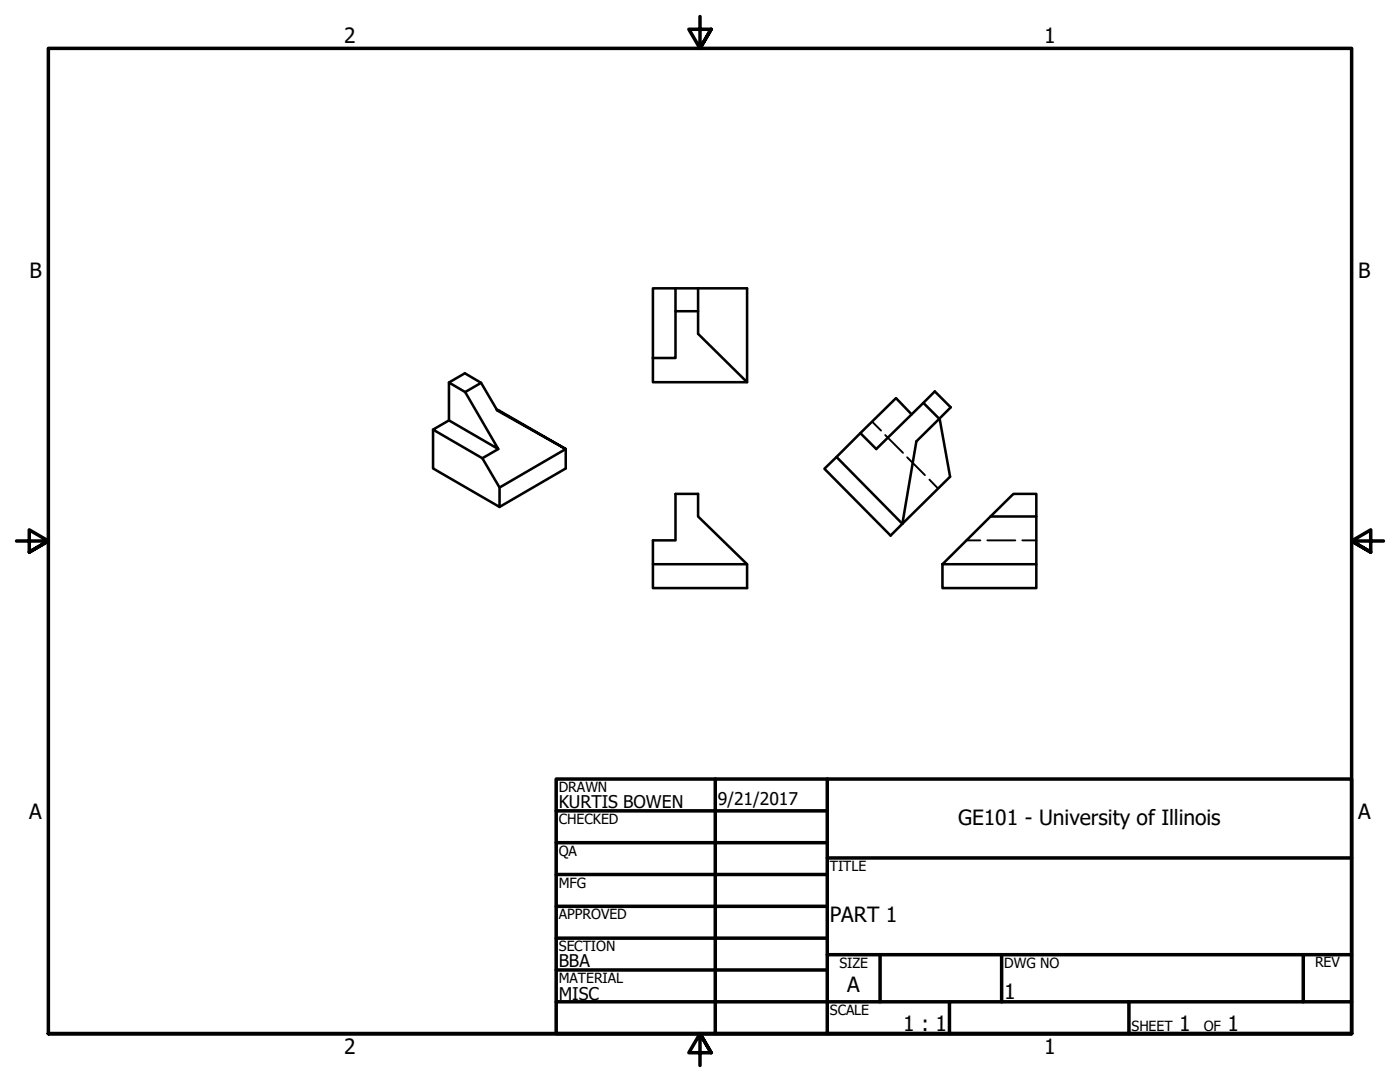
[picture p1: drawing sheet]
<svg xmlns="http://www.w3.org/2000/svg" width="279mm" height="216mm" viewBox="0 0 279 216" stroke-linecap="round" stroke-linejoin="round" font-family="sans-serif">
<!-- layer: Visible (ANSI) -->
<g fill="none" stroke="#000" stroke-width=".51">
<path d="M130.3 57.5h4.5v13.9h-4.5zM134.8 57.5h14.3v18.8l-9.8-9.7v-9.1M89.6 76.3l3.2 1.9 6.6 11.4-9.8-5.7zM89.6 76.3l3.2-1.8 3.2 1.9 3.3 5.5 13.6 7.7-13.8-7.9M96 76.4l-3.2 1.8M130.3 71.4v4.9h18.8M134.8 62.1h4.5M86.4 85.7v7.8l13.3 7.7v-3.9M89.6 83.9l-3.2 1.8 9.9 5.7 3.1-1.8M96.3 91.4l3.4 5.9 13.2-7.7v3.9l-13.2 7.7M171.7 86.4l-4.8 4.8 13.2 13.3-2.4 2.4-13.2-13.4 2.4-2.3M181.9 82.7l-3.1-3.3-7.1 7 3.2 3.2 11.7-11.5 3.1 3.2-6.8 6.8-2.8 16.4 9.5-9.4-2.1-11.6"/>
<path d="M184.3 80.4l3.2 3.2M130.3 112.6v4.7h18.8v-4.7l-9.8-9.5v-4.5h-4.5v9.2h-4.5v4.8h18.8M188.1 112.6l9.6-9.5h9.1v9.5zM188.1 112.6v4.7h18.7v-4.7M197.7 103.1l4.5-4.5h4.6v4.5"/>
</g>
<!-- layer: Hidden (ANSI) -->
<path d="M174.1 84.1l1.7 1.8M176.7 86.8l3.5 3.6M181 91.2l3.6 3.6M185.5 95.7l1.7 1.8M192.8 107.8h2.8M197 107.8h5.6M204 107.8h2.8" fill="none" stroke="#000" stroke-width=".38"/>
<!-- layer: Border (ANSI) -->
<g fill="none" stroke="#000" stroke-width=".7">
<path d="M139.7 3.3v6.4l-2.2-3.9h4.4l-2.2 3.9 2.2-3.9M3.3 107.9h6.4l-3.9-2.2v4.5l3.9-2.3-3.9 2.3M276.1 107.9h-6.4l3.9-2.2v4.5l-3.9-2.3 3.9 2.3M111 155.4h158.7v50.8h-158.7zM142.7 155.4v50.8M165.1 155.4v50.8M111 161.8h54.1M111 168.1h54.1M111 174.5h54.1M165.1 171.2h104.6M111 180.8h54.1M111 187.2h54.1"/>
<path d="M111 193.5h54.1M111 199.9h158.7M165.1 190.5h104.6M175.6 190.5v9.4M189.5 199.9v6.3M199.9 190.5v9.4M225.3 199.9v6.3M260.1 190.5v9.4M9.7 206.2v-196.5h260v196.5h-260h260M141.9 210.1l-2.2-3.9 2.2 3.9h-4.4l2.2-3.9v6.4"/>
</g>
<g font-size="4.2">
<text x="68.7" y="8.6">2</text>
<text x="208.4" y="8.6">1</text>
<text x="5.9" y="55.5">B</text>
<text x="271.1" y="55.5">B</text>
<text x="5.8" y="163.4">A</text>
<text x="191.2" y="164.5">GE101 - University of Illinois</text>
<text x="271" y="163.4">A</text>
<text x="165.6" y="183.9">PART 1</text>
<text x="169.1" y="198">A</text>
<text x="200.4" y="199.4">1</text>
<text x="180.3" y="205.7">1 : 1</text>
<text x="235.3" y="205.7">1</text>
<text x="245" y="205.7">1</text>
<text x="68.7" y="210.3">2</text>
<text x="208.4" y="210.3">1</text>
</g>
<g font-size="3.5">
<text x="111.5" y="161.2">KURTIS BOWEN</text>
<text x="143.3" y="160.7">9/21/2017</text>
<text x="111.5" y="193">BBA</text>
<text x="111.5" y="199.5">MISC</text>
</g>
<g font-size="2.8">
<text x="111.5" y="158">DRAWN</text>
<text x="111.5" y="164.4">CHECKED</text>
<text x="111.5" y="170.8">QA</text>
<text x="165.6" y="173.7">TITLE</text>
<text x="111.5" y="177.1">MFG</text>
<text x="111.5" y="183.5">APPROVED</text>
<text x="111.5" y="189.7">SECTION</text>
<text x="111.5" y="196.2">MATERIAL</text>
<text x="167.5" y="193.1">SIZE</text>
<text x="200.4" y="193.1">DWG NO</text>
<text x="262.4" y="193">REV</text>
<text x="165.6" y="202.5">SCALE</text>
<text x="225.8" y="205.7">SHEET</text>
<text x="240.2" y="205.7">OF</text>
</g>
</svg>
